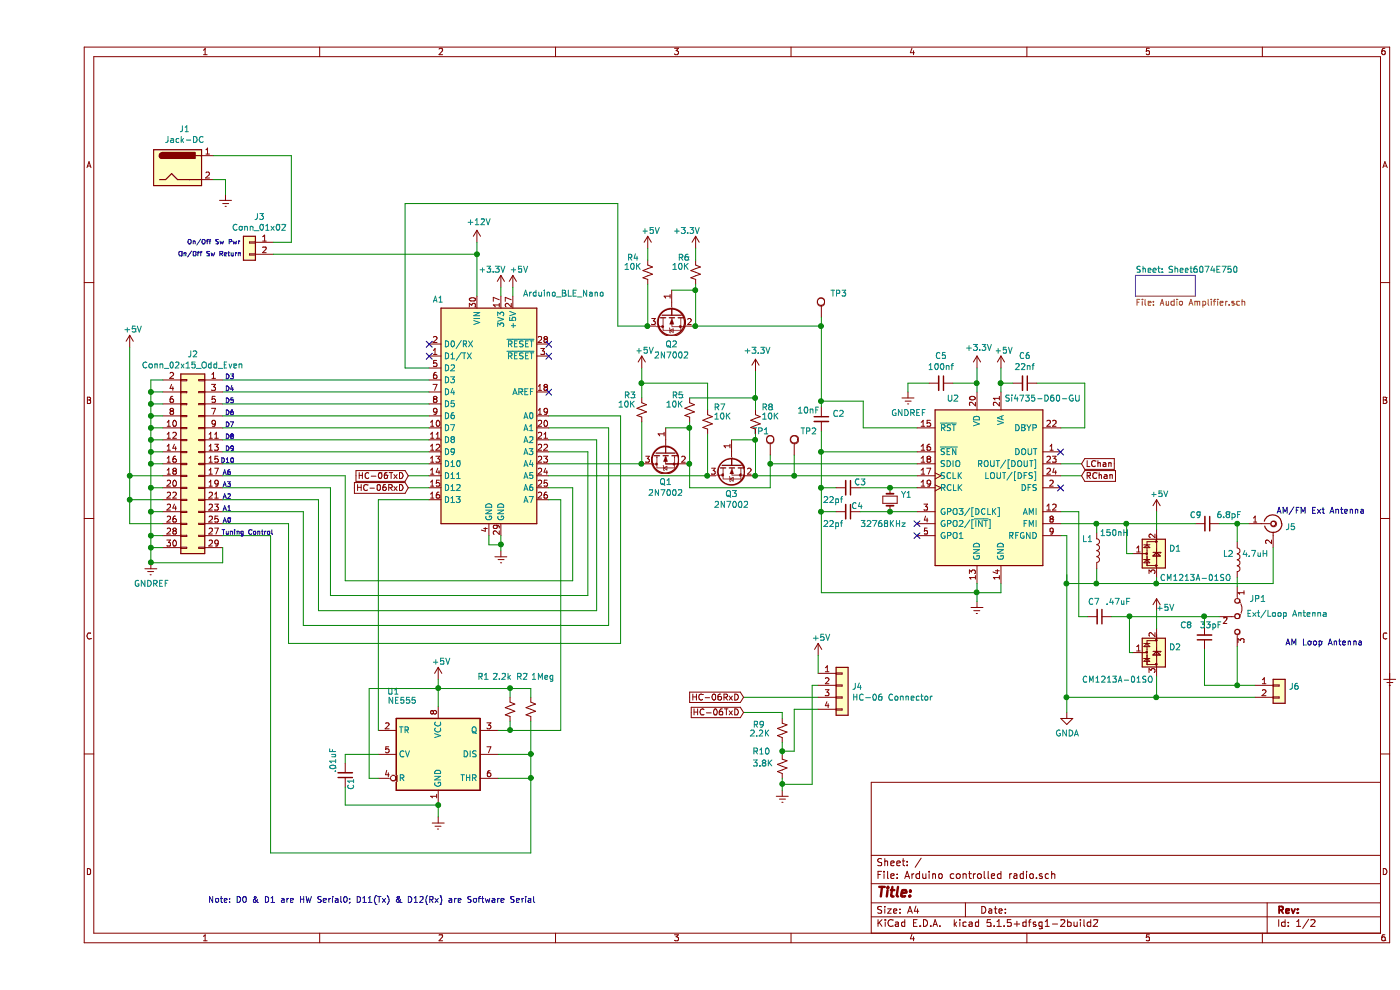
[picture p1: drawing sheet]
EESchema Schematic File Version 4
EELAYER 30 0
EELAYER END
$Descr A4 11693 8268
encoding utf-8
Sheet 1 2
Title ""
Date ""
Rev ""
Comp ""
Comment1 ""
Comment2 ""
Comment3 ""
Comment4 ""
$EndDescr
$Comp
L MCU_Module:Arduino_Nano_v3.x A1
U 1 1
P 3775 3475
F 0 "A1" H 3350 4450 50  0000 C CNN
F 1 "Arduino_BLE_Nano" H 4400 4500 50  0000 C CNN
F 2 "Module:Arduino_Nano" H 3775 3475 50  0001 C CIN
F 3 "http://www.mouser.com/pdfdocs/Gravitech_Arduino_Nano3_0.pdf" H 3775 3475 50  0001 C CNN
	1    3775 3475
	1    0    0    -1  
$EndComp
$Comp
L power:GNDREF #PWR08
U 1 1
P 3875 4600
F 0 "#PWR08" H 3875 4350 50  0001 C CNN
F 1 "GNDREF" H 3880 4427 50  0001 C CNN
F 2 "" H 3875 4600 50  0001 C CNN
F 3 "" H 3875 4600 50  0001 C CNN
	1    3875 4600
	1    0    0    -1  
$EndComp
Wire Wire Line
	3875 4475 3875 4550
Wire Wire Line
	3775 4475 3775 4550
Wire Wire Line
	3775 4550 3875 4550
Connection ~ 3875 4550
Wire Wire Line
	3875 4550 3875 4600
Text Notes 1975 4475 2    39   ~ 0
Tuning Control
$Comp
L power:GNDREF #PWR014
U 1 1
P 6225 6600
F 0 "#PWR014" H 6225 6350 50  0001 C CNN
F 1 "GNDREF" H 6230 6427 50  0001 C CNN
F 2 "" H 6225 6600 50  0001 C CNN
F 3 "" H 6225 6600 50  0001 C CNN
	1    6225 6600
	1    0    0    -1  
$EndComp
Wire Wire Line
	4475 4075 4275 4075
$Comp
L power:GNDREF #PWR03
U 1 1
P 1575 1625
F 0 "#PWR03" H 1575 1375 50  0001 C CNN
F 1 "GNDREF" H 1580 1452 50  0001 C CNN
F 2 "" H 1575 1625 50  0001 C CNN
F 3 "" H 1575 1625 50  0001 C CNN
	1    1575 1625
	1    0    0    -1  
$EndComp
Wire Wire Line
	1475 1500 1575 1500
NoConn ~ 4275 2875
NoConn ~ 4275 3275
NoConn ~ 4275 2975
$Comp
L Connector:Jack-DC J1
U 1 1
P 1175 1400
F 0 "J1" H 1232 1725 50  0000 C CNN
F 1 "Jack-DC" H 1232 1634 50  0000 C CNN
F 2 "Arduino controlled radio:CUI_PJ-202B" H 1225 1360 50  0001 C CNN
F 3 "~" H 1225 1360 50  0001 C CNN
	1    1175 1400
	1    0    0    -1  
$EndComp
Wire Wire Line
	4275 3675 4675 3675
Text Notes 1250 2050 0    39   ~ 0
On/Off Sw Pwr\n
Text Notes 1175 2150 0    39   ~ 0
On/Off Sw Return
Text Notes 1650 3575 2    39   ~ 0
D7
Text Notes 1650 3675 2    39   ~ 0
D8
Text Notes 1650 3775 2    39   ~ 0
D9
Text Notes 1650 3875 2    39   ~ 0
D10
Wire Wire Line
	1575 1500 1575 1625
Wire Wire Line
	4275 3575 4775 3575
Wire Wire Line
	2125 1300 2125 2025
Wire Wire Line
	1475 1300 2125 1300
Wire Wire Line
	1975 2025 2125 2025
Text Notes 1650 3475 2    39   ~ 0
D6
Text Notes 1650 3175 2    39   ~ 0
D3
Text Notes 1650 3275 2    39   ~ 0
D4
Text Notes 1650 3375 2    39   ~ 0
D5
Text Notes 1625 4375 2    39   ~ 0
A0
Text Notes 1625 4075 2    39   ~ 0
A3
Text Notes 1625 4175 2    39   ~ 0
A2
Text Notes 1625 4275 2    39   ~ 0
A1
Wire Wire Line
	4275 3475 4875 3475
$Comp
L Connector_Generic:Conn_01x02 J3
U 1 1
P 1775 2025
F 0 "J3" H 1693 2242 50  0000 C CNN
F 1 "Conn_01x02" H 1693 2151 50  0000 C CNN
F 2 "Connector_PinHeader_2.54mm:PinHeader_1x02_P2.54mm_Vertical" H 1775 2025 50  0001 C CNN
F 3 "~" H 1775 2025 50  0001 C CNN
	1    1775 2025
	-1   0    0    -1  
$EndComp
Text Notes 1425 7550 0    50   ~ 0
Note: D0 & D1 are HW Serial0; D11(Tx) & D12(Rx) are Software Serial
$Comp
L Connector_Generic:Conn_01x04 J4
U 1 1
P 6725 5725
F 0 "J4" H 6805 5717 50  0000 L CNN
F 1 "HC-06 Connector" H 6805 5626 50  0000 L CNN
F 2 "Connector_PinSocket_2.54mm:PinSocket_1x04_P2.54mm_Vertical" H 6725 5725 50  0001 C CNN
F 3 "~" H 6725 5725 50  0001 C CNN
	1    6725 5725
	1    0    0    -1  
$EndComp
Wire Wire Line
	8550 4475 8600 4475
Wire Wire Line
	8600 4875 8850 4875
$Comp
L RF_AM_FM:Si4735-D60-GU U2
U 1 1
P 7950 4075
F 0 "U2" H 7650 4825 50  0000 C CNN
F 1 "Si4735-D60-GU" H 8400 4825 50  0000 C CNN
F 2 "Package_SO:SSOP-24_3.9x8.7mm_P0.635mm" H 8200 3375 50  0001 L CNN
F 3 "http://www.silabs.com/Support%20Documents/TechnicalDocs/Si4730-31-34-35-D60.pdf" H 8000 3075 50  0001 C CNN
	1    7950 4075
	1    0    0    -1  
$EndComp
Wire Wire Line
	7350 3575 6900 3575
Wire Wire Line
	7350 3775 6550 3775
Wire Wire Line
	7350 4075 7125 4075
Wire Wire Line
	7350 4275 7125 4275
Wire Wire Line
	6900 3350 6900 3575
Wire Wire Line
	6550 3600 6550 3775
$Comp
L power:GNDA #PWR020
U 1 1
P 8600 5950
F 0 "#PWR020" H 8600 5700 50  0001 C CNN
F 1 "GNDA" H 8605 5777 50  0000 C CNN
F 2 "" H 8600 5950 50  0001 C CNN
F 3 "" H 8600 5950 50  0001 C CNN
	1    8600 5950
	1    0    0    -1  
$EndComp
Wire Wire Line
	10325 4575 10325 4875
Connection ~ 9750 5150
Wire Wire Line
	8700 5150 8775 5150
Wire Wire Line
	8700 4275 8700 5150
Wire Wire Line
	8550 4275 8700 4275
$Comp
L Device:C_Small C7
U 1 1
P 8875 5150
F 0 "C7" V 8750 5050 50  0000 L CNN
F 1 ".47uF" V 8750 5200 50  0000 L CNN
F 2 "Capacitor_SMD:C_0805_2012Metric_Pad1.18x1.45mm_HandSolder" H 8875 5150 50  0001 C CNN
F 3 "~" H 8875 5150 50  0001 C CNN
	1    8875 5150
	0    1    1    0   
$EndComp
Wire Wire Line
	8850 4750 8850 4875
Connection ~ 10025 5725
Wire Wire Line
	9750 5725 10025 5725
Wire Wire Line
	10025 5725 10175 5725
Wire Wire Line
	9750 5150 9750 5225
Wire Wire Line
	9875 5150 9750 5150
Wire Wire Line
	10025 4825 10025 4900
Wire Wire Line
	10025 4375 10125 4375
Connection ~ 10025 4375
Wire Wire Line
	10025 4525 10025 4375
Wire Wire Line
	8850 4450 8850 4375
Wire Wire Line
	8550 4375 8850 4375
$Comp
L Connector:Conn_Coaxial J5
U 1 1
P 10325 4375
F 0 "J5" H 10425 4350 50  0000 L CNN
F 1 "Conn_Coaxial" H 10425 4259 50  0001 L CNN
F 2 "Arduino controlled radio:CUI_RCJ-045" H 10325 4375 50  0001 C CNN
F 3 " ~" H 10325 4375 50  0001 C CNN
	1    10325 4375
	1    0    0    -1  
$EndComp
$Comp
L Device:C_Small C9
U 1 1
P 9775 4375
F 0 "C9" V 9700 4225 50  0000 L CNN
F 1 "6.8pF" V 9700 4450 50  0000 L CNN
F 2 "Capacitor_SMD:C_0805_2012Metric_Pad1.18x1.45mm_HandSolder" H 9775 4375 50  0001 C CNN
F 3 "~" H 9775 4375 50  0001 C CNN
	1    9775 4375
	0    1    1    0   
$EndComp
$Comp
L Device:L L2
U 1 1
P 10025 4675
F 0 "L2" H 9950 4725 50  0000 C CNN
F 1 "4.7uH" H 10175 4725 50  0000 C CNN
F 2 "Inductor_SMD:L_0805_2012Metric_Pad1.15x1.40mm_HandSolder" H 10025 4675 50  0001 C CNN
F 3 "~" H 10025 4675 50  0001 C CNN
	1    10025 4675
	1    0    0    -1  
$EndComp
$Comp
L Jumper:Jumper_3_Bridged12 JP1
U 1 1
P 10025 5150
F 0 "JP1" V 9875 5250 50  0000 L CNN
F 1 "Ext/Loop Antenna" V 10000 5225 50  0000 L CNN
F 2 "Connector_PinHeader_2.54mm:PinHeader_1x03_P2.54mm_Vertical" H 10025 5150 50  0001 C CNN
F 3 "~" H 10025 5150 50  0001 C CNN
	1    10025 5150
	0    1    1    0   
$EndComp
$Comp
L Connector_Generic:Conn_01x02 J6
U 1 1
P 10375 5725
F 0 "J6" H 10455 5717 50  0000 L CNN
F 1 "Conn_01x02" H 10500 5625 50  0001 L CNN
F 2 "Connector_PinHeader_2.54mm:PinHeader_1x02_P2.54mm_Vertical" H 10375 5725 50  0001 C CNN
F 3 "~" H 10375 5725 50  0001 C CNN
	1    10375 5725
	1    0    0    -1  
$EndComp
Text Notes 10350 4300 0    50   ~ 0
AM/FM Ext Antenna
Text Notes 10425 5400 0    50   ~ 0
AM Loop Antenna
$Comp
L Connector:TestPoint TP1
U 1 1
P 6125 3800
F 0 "TP1" H 5975 4000 50  0000 L CNN
F 1 "TestPoint" H 6183 3827 50  0001 L CNN
F 2 "TestPoint:TestPoint_Keystone_5000-5004_Miniature" H 6325 3800 50  0001 C CNN
F 3 "~" H 6325 3800 50  0001 C CNN
	1    6125 3800
	1    0    0    -1  
$EndComp
$Comp
L Connector:TestPoint TP2
U 1 1
P 6325 3800
F 0 "TP2" H 6375 4000 50  0000 L CNN
F 1 "TestPoint" H 6383 3827 50  0001 L CNN
F 2 "TestPoint:TestPoint_Keystone_5000-5004_Miniature" H 6525 3800 50  0001 C CNN
F 3 "~" H 6525 3800 50  0001 C CNN
	1    6325 3800
	1    0    0    -1  
$EndComp
$Comp
L Connector:TestPoint TP3
U 1 1
P 6550 2650
F 0 "TP3" H 6625 2850 50  0000 L CNN
F 1 "TestPoint" H 6608 2677 50  0001 L CNN
F 2 "TestPoint:TestPoint_Keystone_5000-5004_Miniature" H 6750 2650 50  0001 C CNN
F 3 "~" H 6750 2650 50  0001 C CNN
	1    6550 2650
	1    0    0    -1  
$EndComp
Wire Wire Line
	6550 3775 6550 4075
Connection ~ 6550 3775
Wire Wire Line
	6900 3350 6550 3350
$Comp
L Device:C_Small C2
U 1 1
P 6550 3500
F 0 "C2" H 6642 3546 50  0000 L CNN
F 1 "10nF" H 6350 3575 50  0000 L CNN
F 2 "Capacitor_SMD:C_0805_2012Metric_Pad1.18x1.45mm_HandSolder" H 6550 3500 50  0001 C CNN
F 3 "~" H 6550 3500 50  0001 C CNN
	1    6550 3500
	1    0    0    -1  
$EndComp
$Comp
L Device:Crystal_Small Y1
U 1 1
P 7125 4175
F 0 "Y1" V 7079 4263 50  0000 L CNN
F 1 "32768KHz" V 7325 3925 50  0000 L CNN
F 2 "Crystal:Crystal_AT310_D3.0mm_L10.0mm_Vertical" H 7125 4175 50  0001 C CNN
F 3 "~" H 7125 4175 50  0001 C CNN
	1    7125 4175
	0    1    1    0   
$EndComp
Wire Wire Line
	8050 4875 8050 4950
Wire Wire Line
	7850 4950 8050 4950
Wire Wire Line
	8550 3875 8725 3875
Text GLabel 8725 3875 2    50   Input ~ 0
LChan
Text GLabel 8725 3975 2    50   Input ~ 0
RChan
$Sheet
S 9175 2300 500  175 
U 6074E751
F0 "Sheet6074E750" 50
F1 "Audio Amplifier.sch" 50
$EndSheet
Wire Wire Line
	8050 3075 8050 3200
NoConn ~ 7350 4375
NoConn ~ 8550 3775
NoConn ~ 7350 4475
$Comp
L Device:C_Small C8
U 1 1
P 9750 5325
F 0 "C8" H 9850 5225 50  0000 L CNN
F 1 "33pF" H 9600 5225 50  0000 L CNN
F 2 "Capacitor_SMD:C_0805_2012Metric_Pad1.18x1.45mm_HandSolder" H 9750 5325 50  0001 C CNN
F 3 "~" H 9750 5325 50  0001 C CNN
	1    9750 5325
	-1   0    0    1   
$EndComp
$Comp
L Device:L L1
U 1 1
P 8850 4600
F 0 "L1" H 8775 4700 50  0000 C CNN
F 1 "150nH" H 9000 4750 50  0000 C CNN
F 2 "Inductor_SMD:L_0805_2012Metric_Pad1.15x1.40mm_HandSolder" H 8850 4600 50  0001 C CNN
F 3 "~" H 8850 4600 50  0001 C CNN
	1    8850 4600
	1    0    0    -1  
$EndComp
Wire Wire Line
	8550 3975 8725 3975
Connection ~ 6550 4075
Wire Wire Line
	6550 3400 6550 3350
Wire Wire Line
	6550 4275 6550 4950
Connection ~ 6550 4275
Wire Wire Line
	6675 4275 6550 4275
Wire Wire Line
	6550 4075 6550 4275
Wire Wire Line
	6550 4950 7850 4950
Wire Wire Line
	6675 4075 6550 4075
Connection ~ 7125 4275
Wire Wire Line
	6875 4275 7125 4275
Connection ~ 7125 4075
Wire Wire Line
	7125 4075 6875 4075
$Comp
L Device:C_Small C3
U 1 1
P 6775 4075
F 0 "C3" V 6725 4175 50  0000 C CNN
F 1 "22pf" V 6875 3950 50  0000 C CNN
F 2 "Capacitor_SMD:C_0805_2012Metric_Pad1.18x1.45mm_HandSolder" H 6775 4075 50  0001 C CNN
F 3 "~" H 6775 4075 50  0001 C CNN
	1    6775 4075
	0    1    1    0   
$EndComp
$Comp
L Device:C_Small C4
U 1 1
P 6775 4275
F 0 "C4" V 6725 4350 50  0000 C CNN
F 1 "22pf" V 6875 4150 50  0000 C CNN
F 2 "Capacitor_SMD:C_0805_2012Metric_Pad1.18x1.45mm_HandSolder" H 6775 4275 50  0001 C CNN
F 3 "~" H 6775 4275 50  0001 C CNN
	1    6775 4275
	0    1    1    0   
$EndComp
Wire Wire Line
	7850 4950 7850 5025
Connection ~ 7850 4950
Wire Wire Line
	7850 4875 7850 4950
$Comp
L power:GNDREF #PWR023
U 1 1
P 11300 5625
F 0 "#PWR023" H 11300 5375 50  0001 C CNN
F 1 "GNDREF" H 11305 5452 50  0001 C CNN
F 2 "" H 11300 5625 50  0001 C CNN
F 3 "" H 11300 5625 50  0001 C CNN
	1    11300 5625
	1    0    0    -1  
$EndComp
Wire Wire Line
	7275 3200 7275 3275
Wire Wire Line
	7450 3200 7275 3200
Wire Wire Line
	7850 3200 7850 3275
Wire Wire Line
	7850 3200 7650 3200
$Comp
L power:GNDREF #PWR016
U 1 1
P 7275 3275
F 0 "#PWR016" H 7275 3025 50  0001 C CNN
F 1 "GNDREF" H 7280 3102 50  0000 C CNN
F 2 "" H 7275 3275 50  0001 C CNN
F 3 "" H 7275 3275 50  0001 C CNN
	1    7275 3275
	1    0    0    -1  
$EndComp
$Comp
L Device:C_Small C5
U 1 1
P 7550 3200
F 0 "C5" V 7321 3200 50  0000 C CNN
F 1 "100nf" V 7412 3200 50  0000 C CNN
F 2 "Capacitor_SMD:C_0805_2012Metric_Pad1.18x1.45mm_HandSolder" H 7550 3200 50  0001 C CNN
F 3 "~" H 7550 3200 50  0001 C CNN
	1    7550 3200
	0    1    1    0   
$EndComp
Wire Wire Line
	8050 3200 8050 3275
Connection ~ 8050 3200
Wire Wire Line
	8150 3200 8050 3200
Wire Wire Line
	8750 3200 8350 3200
Wire Wire Line
	8750 3575 8750 3200
Wire Wire Line
	8550 3575 8750 3575
$Comp
L Device:C_Small C6
U 1 1
P 8250 3200
F 0 "C6" V 8021 3200 50  0000 C CNN
F 1 "22nf" V 8112 3200 50  0000 C CNN
F 2 "Capacitor_SMD:C_0805_2012Metric_Pad1.18x1.45mm_HandSolder" H 8250 3200 50  0001 C CNN
F 3 "~" H 8250 3200 50  0001 C CNN
	1    8250 3200
	0    1    1    0   
$EndComp
Wire Wire Line
	2575 6375 2575 6300
Wire Wire Line
	2575 6725 2575 6575
Wire Wire Line
	2775 6500 2850 6500
Wire Wire Line
	2775 5750 2775 6500
Wire Wire Line
	3350 5750 2775 5750
Wire Wire Line
	3350 6725 3350 6825
Connection ~ 3350 6725
Wire Wire Line
	2575 6725 3350 6725
Wire Wire Line
	3350 6700 3350 6725
Wire Wire Line
	2850 6300 2575 6300
Connection ~ 4125 6300
Wire Wire Line
	4125 6500 4125 6300
Wire Wire Line
	3850 6500 4125 6500
Wire Wire Line
	4125 6300 3850 6300
Wire Wire Line
	4125 6025 4125 6300
Wire Wire Line
	3950 6100 3850 6100
Wire Wire Line
	3950 6025 3950 6100
Connection ~ 3950 5750
Wire Wire Line
	4125 5750 4125 5825
Wire Wire Line
	3950 5750 4125 5750
Wire Wire Line
	3350 5750 3350 5900
Connection ~ 3350 5750
Wire Wire Line
	3950 5750 3350 5750
Wire Wire Line
	3950 5825 3950 5750
Wire Wire Line
	3350 5675 3350 5750
$Comp
L Device:C_Small C1
U 1 1
P 2575 6475
F 0 "C1" V 2525 6550 50  0000 C CNN
F 1 ".01uF" V 2675 6350 50  0000 C CNN
F 2 "Capacitor_SMD:C_0805_2012Metric_Pad1.18x1.45mm_HandSolder" H 2575 6475 50  0001 C CNN
F 3 "~" H 2575 6475 50  0001 C CNN
	1    2575 6475
	-1   0    0    1   
$EndComp
$Comp
L power:GNDREF #PWR05
U 1 1
P 3350 6825
F 0 "#PWR05" H 3350 6575 50  0001 C CNN
F 1 "GNDREF" H 3355 6652 50  0001 C CNN
F 2 "" H 3350 6825 50  0001 C CNN
F 3 "" H 3350 6825 50  0001 C CNN
	1    3350 6825
	1    0    0    -1  
$EndComp
$Comp
L power:+5V #PWR04
U 1 1
P 3350 5675
F 0 "#PWR04" H 3350 5525 50  0001 C CNN
F 1 "+5V" H 3375 5825 50  0000 C CNN
F 2 "" H 3350 5675 50  0001 C CNN
F 3 "" H 3350 5675 50  0001 C CNN
	1    3350 5675
	1    0    0    -1  
$EndComp
$Comp
L Device:R_Small_US R2
U 1 1
P 4125 5925
F 0 "R2" H 4000 6200 50  0000 L CNN
F 1 "1Meg" H 4125 6200 50  0000 L CNN
F 2 "Resistor_SMD:R_0805_2012Metric_Pad1.15x1.40mm_HandSolder" H 4125 5925 50  0001 C CNN
F 3 "~" H 4125 5925 50  0001 C CNN
	1    4125 5925
	1    0    0    -1  
$EndComp
$Comp
L Device:R_Small_US R1
U 1 1
P 3950 5925
F 0 "R1" H 3675 6200 50  0000 L CNN
F 1 "2.2k" H 3800 6200 50  0000 L CNN
F 2 "Resistor_SMD:R_0805_2012Metric_Pad1.20x1.40mm_HandSolder" H 3950 5925 50  0001 C CNN
F 3 "~" H 3950 5925 50  0001 C CNN
	1    3950 5925
	1    0    0    -1  
$EndComp
$Comp
L Timer:NE555 U1
U 1 1
P 3350 6300
F 0 "U1" H 2975 6825 50  0000 C CNN
F 1 "NE555" H 3050 6750 50  0000 C CNN
F 2 "Arduino controlled radio:SOIC-8N" H 3350 6300 50  0001 C CNN
F 3 "http://www.ti.com/lit/ds/symlink/ne555.pdf" H 3350 6300 50  0001 C CNN
	1    3350 6300
	1    0    0    -1  
$EndComp
Wire Wire Line
	4275 4175 4375 4175
Connection ~ 3950 6100
Wire Wire Line
	1550 3275 3275 3275
Wire Wire Line
	1550 3375 3275 3375
Wire Wire Line
	1550 3175 3275 3175
Wire Wire Line
	1550 3475 3275 3475
Wire Wire Line
	3075 3075 3275 3075
Wire Wire Line
	3275 3575 1550 3575
Wire Wire Line
	3275 3675 1550 3675
Wire Wire Line
	3275 3775 1550 3775
Wire Wire Line
	3275 3875 1550 3875
Text GLabel 3100 3975 0    50   Input ~ 0
HC-06TxD
Text GLabel 5900 5950 0    50   Input ~ 0
HC-06TxD
Text GLabel 5900 5825 0    50   Input ~ 0
HC-06RxD
Wire Wire Line
	4375 4175 4375 6100
Wire Wire Line
	2850 4175 2850 6100
Text GLabel 3100 4075 0    50   Input ~ 0
HC-06RxD
Wire Wire Line
	4475 4075 4475 4850
Wire Wire Line
	4475 4850 2575 4850
Wire Wire Line
	2575 4850 2575 3975
Wire Wire Line
	2450 4075 2450 4975
Wire Wire Line
	4600 4975 4600 3775
Wire Wire Line
	4275 3775 4600 3775
Wire Wire Line
	4675 3675 4675 5100
Wire Wire Line
	4675 5100 2350 5100
Wire Wire Line
	2350 5100 2350 4175
Wire Wire Line
	4775 3575 4775 5225
Wire Wire Line
	4775 5225 2225 5225
Wire Wire Line
	2225 5225 2225 4275
Wire Wire Line
	3100 3975 3275 3975
Wire Wire Line
	3100 4075 3275 4075
Wire Wire Line
	2450 4975 4600 4975
Wire Wire Line
	2100 4375 2100 5375
Wire Wire Line
	2100 5375 4875 5375
Wire Wire Line
	4875 3475 4875 5375
Wire Wire Line
	2850 4175 3275 4175
Wire Wire Line
	3950 6100 4375 6100
Wire Wire Line
	4125 6500 4125 7125
Wire Wire Line
	4125 7125 1950 7125
Wire Wire Line
	1950 7125 1950 4475
Connection ~ 4125 6500
Wire Wire Line
	1550 4475 1950 4475
Text Notes 1625 3975 2    39   ~ 0
A6
Wire Wire Line
	1550 3975 2575 3975
Wire Wire Line
	1550 4075 2450 4075
Wire Wire Line
	1550 4175 2350 4175
Wire Wire Line
	1550 4275 2225 4275
Wire Wire Line
	1550 4375 2100 4375
$Comp
L power:+5V #PWR015
U 1 1
P 6525 5475
F 0 "#PWR015" H 6525 5325 50  0001 C CNN
F 1 "+5V" H 6550 5625 50  0000 C CNN
F 2 "" H 6525 5475 50  0001 C CNN
F 3 "" H 6525 5475 50  0001 C CNN
	1    6525 5475
	1    0    0    -1  
$EndComp
$Comp
L power:GNDREF #PWR02
U 1 1
P 950 4700
F 0 "#PWR02" H 950 4450 50  0001 C CNN
F 1 "GNDREF" H 955 4527 50  0000 C CNN
F 2 "" H 950 4700 50  0001 C CNN
F 3 "" H 950 4700 50  0001 C CNN
	1    950  4700
	1    0    0    -1  
$EndComp
$Comp
L power:+5V #PWR01
U 1 1
P 775 2900
F 0 "#PWR01" H 775 2750 50  0001 C CNN
F 1 "+5V" H 800 3050 50  0000 C CNN
F 2 "" H 775 2900 50  0001 C CNN
F 3 "" H 775 2900 50  0001 C CNN
	1    775  2900
	1    0    0    -1  
$EndComp
Wire Wire Line
	1050 3175 950  3175
Wire Wire Line
	950  3175 950  3275
Wire Wire Line
	1050 3275 950  3275
Connection ~ 950  3275
Wire Wire Line
	950  3275 950  3375
Wire Wire Line
	1050 3375 950  3375
Connection ~ 950  3375
Wire Wire Line
	950  3375 950  3475
Wire Wire Line
	1050 3475 950  3475
Connection ~ 950  3475
Wire Wire Line
	950  3475 950  3575
Wire Wire Line
	1050 3575 950  3575
Connection ~ 950  3575
Wire Wire Line
	950  3575 950  3675
Wire Wire Line
	1050 3675 950  3675
Connection ~ 950  3675
Wire Wire Line
	950  3675 950  3775
Wire Wire Line
	1050 3775 950  3775
Connection ~ 950  3775
Wire Wire Line
	950  3775 950  3875
Wire Wire Line
	1050 3875 950  3875
Connection ~ 950  3875
Wire Wire Line
	1550 4575 1550 4700
Wire Wire Line
	1550 4700 950  4700
Connection ~ 950  4700
$Comp
L Connector_Generic:Conn_02x15_Odd_Even J2
U 1 1
P 1350 3875
F 0 "J2" H 1400 4792 50  0000 C CNN
F 1 "Conn_02x15_Odd_Even" H 1400 4701 50  0000 C CNN
F 2 "Connector_PinHeader_2.54mm:PinHeader_2x15_P2.54mm_Vertical" H 1400 4700 50  0001 C CNN
F 3 "~" H 1350 3875 50  0001 C CNN
	1    1350 3875
	-1   0    0    -1  
$EndComp
Wire Wire Line
	950  3875 950  4075
Wire Wire Line
	775  2900 775  3975
Wire Wire Line
	775  3975 1050 3975
Wire Wire Line
	775  3975 775  4175
Wire Wire Line
	775  4175 1050 4175
Connection ~ 775  3975
Wire Wire Line
	775  4175 775  4375
Wire Wire Line
	775  4375 1050 4375
Connection ~ 775  4175
Wire Wire Line
	1050 4075 950  4075
Connection ~ 950  4075
Wire Wire Line
	950  4075 950  4275
Wire Wire Line
	1050 4275 950  4275
Connection ~ 950  4275
Wire Wire Line
	950  4275 950  4475
Wire Wire Line
	1050 4475 950  4475
Connection ~ 950  4475
Wire Wire Line
	950  4475 950  4575
Wire Wire Line
	1050 4575 950  4575
Connection ~ 950  4575
Wire Wire Line
	950  4575 950  4700
$Comp
L Device:R_Small_US R3
U 1 1
P 5050 3425
F 0 "R3" H 4900 3550 50  0000 L CNN
F 1 "10K" H 4850 3475 50  0000 L CNN
F 2 "Resistor_SMD:R_0805_2012Metric_Pad1.15x1.40mm_HandSolder" H 5050 3425 50  0001 C CNN
F 3 "~" H 5050 3425 50  0001 C CNN
	1    5050 3425
	1    0    0    -1  
$EndComp
$Comp
L Device:R_Small_US R5
U 1 1
P 5450 3425
F 0 "R5" H 5300 3550 50  0000 L CNN
F 1 "10K" H 5250 3475 50  0000 L CNN
F 2 "Resistor_SMD:R_0805_2012Metric_Pad1.15x1.40mm_HandSolder" H 5450 3425 50  0001 C CNN
F 3 "~" H 5450 3425 50  0001 C CNN
	1    5450 3425
	1    0    0    -1  
$EndComp
Wire Wire Line
	5050 3525 5050 3875
Wire Wire Line
	5450 3525 5450 3575
Wire Wire Line
	5250 3575 5450 3575
Connection ~ 5450 3575
$Comp
L Device:R_Small_US R7
U 1 1
P 5600 3525
F 0 "R7" H 5650 3650 50  0000 L CNN
F 1 "10K" H 5650 3575 50  0000 L CNN
F 2 "Resistor_SMD:R_0805_2012Metric_Pad1.15x1.40mm_HandSolder" H 5600 3525 50  0001 C CNN
F 3 "~" H 5600 3525 50  0001 C CNN
	1    5600 3525
	1    0    0    -1  
$EndComp
$Comp
L Device:R_Small_US R8
U 1 1
P 6000 3525
F 0 "R8" H 6050 3650 50  0000 L CNN
F 1 "10K" H 6050 3575 50  0000 L CNN
F 2 "Resistor_SMD:R_0805_2012Metric_Pad1.15x1.40mm_HandSolder" H 6000 3525 50  0001 C CNN
F 3 "~" H 6000 3525 50  0001 C CNN
	1    6000 3525
	1    0    0    -1  
$EndComp
Wire Wire Line
	5600 3625 5600 3975
Wire Wire Line
	6000 3625 6000 3675
Wire Wire Line
	5800 3675 6000 3675
Connection ~ 6000 3675
Wire Wire Line
	6000 3675 6000 3975
$Comp
L Device:R_Small_US R4
U 1 1
P 5100 2275
F 0 "R4" H 4925 2400 50  0000 L CNN
F 1 "10K" H 4900 2325 50  0000 L CNN
F 2 "Resistor_SMD:R_0805_2012Metric_Pad1.15x1.40mm_HandSolder" H 5100 2275 50  0001 C CNN
F 3 "~" H 5100 2275 50  0001 C CNN
	1    5100 2275
	1    0    0    -1  
$EndComp
$Comp
L Device:R_Small_US R6
U 1 1
P 5500 2275
F 0 "R6" H 5350 2400 50  0000 L CNN
F 1 "10K" H 5300 2325 50  0000 L CNN
F 2 "Resistor_SMD:R_0805_2012Metric_Pad1.15x1.40mm_HandSolder" H 5500 2275 50  0001 C CNN
F 3 "~" H 5500 2275 50  0001 C CNN
	1    5500 2275
	1    0    0    -1  
$EndComp
Wire Wire Line
	5100 2375 5100 2725
Wire Wire Line
	5500 2375 5500 2425
Wire Wire Line
	5300 2425 5500 2425
Connection ~ 5500 2425
Wire Wire Line
	5500 2425 5500 2725
$Comp
L Device:R_Small_US R9
U 1 1
P 6225 6100
F 0 "R9" H 5975 6150 50  0000 L CNN
F 1 "2.2K" H 5950 6075 50  0000 L CNN
F 2 "Resistor_SMD:R_0805_2012Metric_Pad1.15x1.40mm_HandSolder" H 6225 6100 50  0001 C CNN
F 3 "~" H 6225 6100 50  0001 C CNN
	1    6225 6100
	1    0    0    -1  
$EndComp
$Comp
L Device:R_Small_US R10
U 1 1
P 6225 6400
F 0 "R10" H 5975 6525 50  0000 L CNN
F 1 "3.8K" H 5975 6425 50  0000 L CNN
F 2 "Resistor_SMD:R_0805_2012Metric_Pad1.15x1.40mm_HandSolder" H 6225 6400 50  0001 C CNN
F 3 "~" H 6225 6400 50  0001 C CNN
	1    6225 6400
	1    0    0    -1  
$EndComp
Wire Wire Line
	4275 3875 5050 3875
Wire Wire Line
	4275 3975 5600 3975
Wire Wire Line
	6000 3975 6325 3975
Wire Wire Line
	5450 4075 6125 4075
Wire Wire Line
	6125 4075 6125 3875
Wire Wire Line
	6125 3875 7350 3875
Wire Wire Line
	5050 3325 5050 3200
Wire Wire Line
	5050 3200 5600 3200
Wire Wire Line
	5600 3200 5600 3425
Wire Wire Line
	5450 3325 6000 3325
Wire Wire Line
	6000 3325 6000 3425
Wire Wire Line
	7850 3075 7850 3200
Connection ~ 7850 3200
Wire Wire Line
	3875 2475 3875 2400
$Comp
L power:+5V #PWR09
U 1 1
P 3975 2400
F 0 "#PWR09" H 3975 2250 50  0001 C CNN
F 1 "+5V" H 4025 2550 50  0000 C CNN
F 2 "" H 3975 2400 50  0001 C CNN
F 3 "" H 3975 2400 50  0001 C CNN
	1    3975 2400
	1    0    0    -1  
$EndComp
Wire Wire Line
	3675 2125 3675 2475
Wire Wire Line
	1975 2125 3675 2125
Wire Wire Line
	3675 2125 3675 2025
Connection ~ 3675 2125
$Comp
L power:+5V #PWR010
U 1 1
P 5050 3075
F 0 "#PWR010" H 5050 2925 50  0001 C CNN
F 1 "+5V" H 5075 3225 50  0000 C CNN
F 2 "" H 5050 3075 50  0001 C CNN
F 3 "" H 5050 3075 50  0001 C CNN
	1    5050 3075
	1    0    0    -1  
$EndComp
Wire Wire Line
	5050 3200 5050 3075
Connection ~ 5050 3200
Wire Wire Line
	6000 3100 6000 3325
Connection ~ 6000 3325
Wire Wire Line
	3075 3075 3075 1700
Wire Wire Line
	3075 1700 4850 1700
Wire Wire Line
	4850 1700 4850 2725
Wire Wire Line
	4850 2725 5100 2725
Wire Wire Line
	5500 2725 6550 2725
Connection ~ 6550 3350
$Comp
L power:+5V #PWR011
U 1 1
P 5100 2075
F 0 "#PWR011" H 5100 1925 50  0001 C CNN
F 1 "+5V" H 5125 2225 50  0000 C CNN
F 2 "" H 5100 2075 50  0001 C CNN
F 3 "" H 5100 2075 50  0001 C CNN
	1    5100 2075
	1    0    0    -1  
$EndComp
Wire Wire Line
	5100 2075 5100 2175
Wire Wire Line
	5500 2075 5500 2175
Wire Wire Line
	5900 5825 6525 5825
Wire Wire Line
	6550 2650 6550 2725
Connection ~ 6550 2725
Wire Wire Line
	6550 2725 6550 3350
Wire Wire Line
	6125 3800 6125 3875
Connection ~ 6125 3875
Wire Wire Line
	6325 3800 6325 3975
Connection ~ 6325 3975
Wire Wire Line
	6325 3975 7350 3975
$Comp
L power:+3.3V #PWR07
U 1 1
P 3875 2400
F 0 "#PWR07" H 3875 2250 50  0001 C CNN
F 1 "+3.3V" H 3800 2550 50  0000 C CNN
F 2 "" H 3875 2400 50  0001 C CNN
F 3 "" H 3875 2400 50  0001 C CNN
	1    3875 2400
	1    0    0    -1  
$EndComp
$Comp
L power:GNDREF #PWR018
U 1 1
P 7850 5025
F 0 "#PWR018" H 7850 4775 50  0001 C CNN
F 1 "GNDREF" H 7855 4852 50  0001 C CNN
F 2 "" H 7850 5025 50  0001 C CNN
F 3 "" H 7850 5025 50  0001 C CNN
	1    7850 5025
	1    0    0    -1  
$EndComp
$Comp
L power:+3.3V #PWR017
U 1 1
P 7850 3075
F 0 "#PWR017" H 7850 2925 50  0001 C CNN
F 1 "+3.3V" H 7865 3248 50  0000 C CNN
F 2 "" H 7850 3075 50  0001 C CNN
F 3 "" H 7850 3075 50  0001 C CNN
	1    7850 3075
	1    0    0    -1  
$EndComp
$Comp
L power:+3.3V #PWR013
U 1 1
P 6000 3100
F 0 "#PWR013" H 6000 2950 50  0001 C CNN
F 1 "+3.3V" H 6015 3273 50  0000 C CNN
F 2 "" H 6000 3100 50  0001 C CNN
F 3 "" H 6000 3100 50  0001 C CNN
	1    6000 3100
	1    0    0    -1  
$EndComp
Wire Wire Line
	3975 2475 3975 2400
$Comp
L power:+3.3V #PWR012
U 1 1
P 5500 2075
F 0 "#PWR012" H 5500 1925 50  0001 C CNN
F 1 "+3.3V" H 5425 2225 50  0000 C CNN
F 2 "" H 5500 2075 50  0001 C CNN
F 3 "" H 5500 2075 50  0001 C CNN
	1    5500 2075
	1    0    0    -1  
$EndComp
$Comp
L power:+5V #PWR019
U 1 1
P 8050 3075
F 0 "#PWR019" H 8050 2925 50  0001 C CNN
F 1 "+5V" H 8075 3225 50  0000 C CNN
F 2 "" H 8050 3075 50  0001 C CNN
F 3 "" H 8050 3075 50  0001 C CNN
	1    8050 3075
	1    0    0    -1  
$EndComp
$Comp
L power:+12V #PWR06
U 1 1
P 3675 2025
F 0 "#PWR06" H 3675 1875 50  0001 C CNN
F 1 "+12V" H 3690 2198 50  0000 C CNN
F 2 "" H 3675 2025 50  0001 C CNN
F 3 "" H 3675 2025 50  0001 C CNN
	1    3675 2025
	1    0    0    -1  
$EndComp
$Comp
L Transistor_FET:2N7002 Q2
U 1 1
P 5300 2625
F 0 "Q2" V 5549 2625 50  0000 C CNN
F 1 "2N7002" V 5640 2625 50  0000 C CNN
F 2 "Package_TO_SOT_SMD:SOT-23" H 5500 2550 50  0001 L CIN
F 3 "https://www.fairchildsemi.com/datasheets/2N/2N7002.pdf" H 5300 2625 50  0001 L CNN
	1    5300 2625
	0    -1   1    0   
$EndComp
Wire Wire Line
	5450 3575 5450 3875
$Comp
L Transistor_FET:2N7002 Q1
U 1 1
P 5250 3775
F 0 "Q1" V 5499 3775 50  0000 C CNN
F 1 "2N7002" V 5590 3775 50  0000 C CNN
F 2 "Package_TO_SOT_SMD:SOT-23" H 5450 3700 50  0001 L CIN
F 3 "https://www.fairchildsemi.com/datasheets/2N/2N7002.pdf" H 5250 3775 50  0001 L CNN
	1    5250 3775
	0    -1   1    0   
$EndComp
Connection ~ 5050 3875
Connection ~ 5450 3875
Wire Wire Line
	5450 3875 5450 4075
$Comp
L Transistor_FET:2N7002 Q3
U 1 1
P 5800 3875
F 0 "Q3" V 6049 3875 50  0000 C CNN
F 1 "2N7002" V 6140 3875 50  0000 C CNN
F 2 "Package_TO_SOT_SMD:SOT-23" H 6000 3800 50  0001 L CIN
F 3 "https://www.fairchildsemi.com/datasheets/2N/2N7002.pdf" H 5800 3875 50  0001 L CNN
	1    5800 3875
	0    -1   1    0   
$EndComp
Connection ~ 5600 3975
Connection ~ 6000 3975
Connection ~ 5100 2725
Connection ~ 5500 2725
Wire Wire Line
	6525 5475 6525 5625
Wire Wire Line
	5900 5950 6225 5950
Wire Wire Line
	6225 5950 6225 6000
Wire Wire Line
	6225 6200 6225 6275
Wire Wire Line
	6325 6275 6325 5925
Wire Wire Line
	6325 5925 6525 5925
Connection ~ 6225 6275
Wire Wire Line
	6225 6275 6225 6300
Wire Wire Line
	6225 6275 6325 6275
Wire Wire Line
	6225 6500 6225 6550
Wire Wire Line
	6525 5725 6475 5725
Wire Wire Line
	6475 5725 6475 6550
Wire Wire Line
	6475 6550 6225 6550
Connection ~ 6225 6550
Wire Wire Line
	6225 6550 6225 6600
Wire Wire Line
	8600 5825 9350 5825
Wire Wire Line
	8975 5150 9125 5150
Wire Wire Line
	8850 4875 9350 4875
Connection ~ 8850 4375
Connection ~ 8850 4875
Connection ~ 8600 5825
Wire Wire Line
	8600 5825 8600 5950
Connection ~ 9350 5825
Wire Wire Line
	9350 5825 10175 5825
$Comp
L Power_Protection:CM1213A-01SO D1
U 1 1
P 9350 4625
F 0 "D1" V 9304 4729 50  0000 L CNN
F 1 "CM1213A-01SO" V 9550 4650 50  0000 L CNN
F 2 "Package_TO_SOT_SMD:SOT-23_Handsoldering" H 9400 4455 50  0001 L CNN
F 3 "http://www.onsemi.com/pub_link/Collateral/CM1213A-D.PDF" V 9275 4705 50  0001 C CNN
	1    9350 4625
	0    1    1    0   
$EndComp
$Comp
L Power_Protection:CM1213A-01SO D2
U 1 1
P 9350 5450
F 0 "D2" V 9304 5554 50  0000 L CNN
F 1 "CM1213A-01SO" V 9575 4825 50  0000 L CNN
F 2 "Package_TO_SOT_SMD:SOT-23_Handsoldering" H 9400 5280 50  0001 L CNN
F 3 "http://www.onsemi.com/pub_link/Collateral/CM1213A-D.PDF" V 9275 5530 50  0001 C CNN
	1    9350 5450
	0    1    1    0   
$EndComp
Wire Wire Line
	9875 4375 10025 4375
Wire Wire Line
	8850 4375 9100 4375
Wire Wire Line
	9150 5450 9125 5450
Wire Wire Line
	9125 5450 9125 5150
Connection ~ 9125 5150
Wire Wire Line
	9125 5150 9750 5150
Wire Wire Line
	9150 4625 9100 4625
Wire Wire Line
	9100 4625 9100 4375
Connection ~ 9100 4375
Wire Wire Line
	9100 4375 9675 4375
Wire Wire Line
	9350 4825 9350 4875
$Comp
L power:+5V #PWR021
U 1 1
P 9350 4275
F 0 "#PWR021" H 9350 4125 50  0001 C CNN
F 1 "+5V" H 9375 4425 50  0000 C CNN
F 2 "" H 9350 4275 50  0001 C CNN
F 3 "" H 9350 4275 50  0001 C CNN
	1    9350 4275
	1    0    0    -1  
$EndComp
Wire Wire Line
	9350 4425 9350 4275
$Comp
L power:+5V #PWR022
U 1 1
P 9350 5100
F 0 "#PWR022" H 9350 4950 50  0001 C CNN
F 1 "+5V" H 9425 5125 50  0000 C CNN
F 2 "" H 9350 5100 50  0001 C CNN
F 3 "" H 9350 5100 50  0001 C CNN
	1    9350 5100
	1    0    0    -1  
$EndComp
Connection ~ 8600 4875
Connection ~ 9350 4875
Wire Wire Line
	9350 4875 10325 4875
Wire Wire Line
	9350 5250 9350 5100
Wire Wire Line
	9350 5650 9350 5825
Wire Wire Line
	9750 5425 9750 5725
Wire Wire Line
	10025 5400 10025 5725
Wire Wire Line
	8600 4875 8600 5825
Wire Wire Line
	8600 4800 8600 4875
Wire Wire Line
	8600 4475 8600 4875
NoConn ~ 8550 4075
NoConn ~ 3275 2875
NoConn ~ 3275 2975
$EndSCHEMATC
